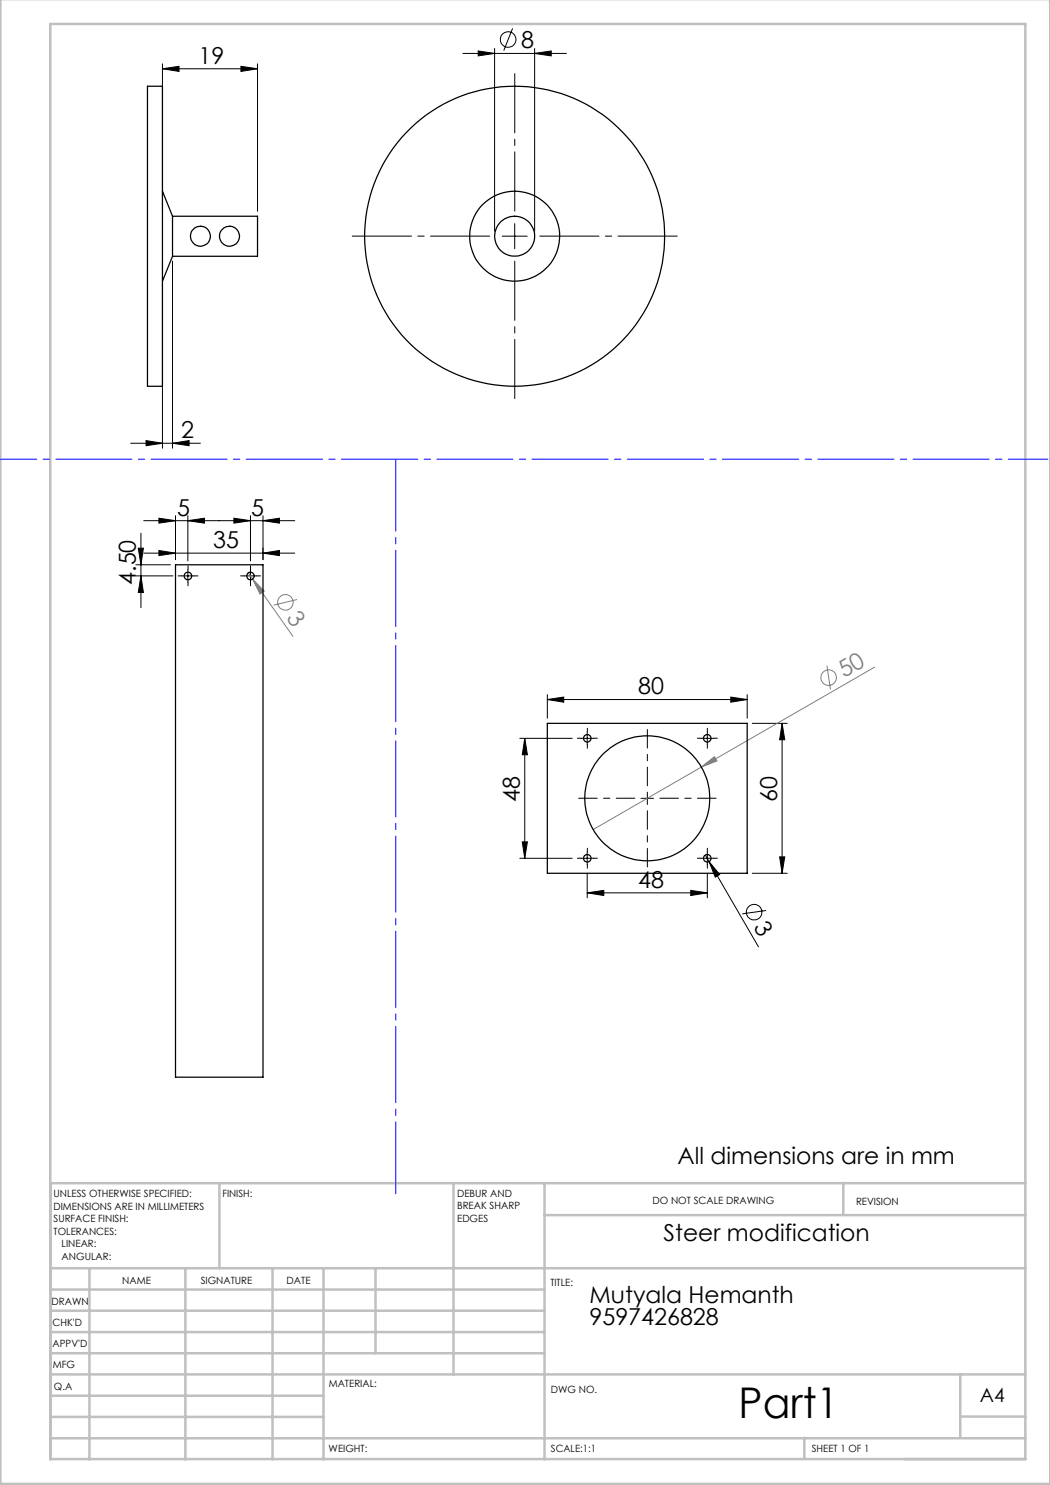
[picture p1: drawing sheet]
<svg xmlns="http://www.w3.org/2000/svg" width="210mm" height="297mm" viewBox="0 0 210 297" stroke-linecap="round" stroke-linejoin="round" font-family="sans-serif">
<g fill="none" stroke="#000" stroke-width=".2">
<path d="M32.5 13.8l3.3-.5v1zM32.5 12.8v29.5M32.5 13.8h19M48.2 13.3l3.3 .5-3.3 .5zM51.5 12.8v29.5M92.6 10.7h20.7M95.6 10.2l3.3 .5-3.3 .5zM98.9 9.7v36.5M102.5 5.7l-1.7 4.4M106.9 10.7l3.3-.5v1zM106.9 9.7v36.5M32.5 52.2v37.4"/>
<path d="M34.5 52.2v37.4M100.4 47.2h5M102.9 44.7v5M26.1 88.6h14M29.2 88.1l3.3 .5-3.3 .5zM34.5 88.6l3.3-.5v1zM27.2 115.2h7.4M27.2 113h6.9M27.7 109.6h1l-.5 3.4zM28.2 106.6v14.9M28.2 115.2l.5 3.3h-1zM28.8 110.6h30.1"/>
<path d="M28.8 104.1h30.1M31.8 110.1l3.3 .5-3.3 .5zM31.8 103.6l3.3 .5-3.3 .5zM35.1 103.1v8.8M36.3 115.2h2.5M37.6 104.1l3.3-.5v1zM37.6 103.1v9.1M37.6 113.9v2.5M46.8 103.6l3.3 .5-3.3 .5zM48.8 115.2h2.5M50.1 103.1v9.1M50.1 113.9v2.5"/>
<path d="M52.6 110.6l3.3-.5v1zM52.6 104.1l3.3-.5v1zM52.6 103.1v8.8M109.5 139.9l3.2-.5v1zM109.5 138.9v4.7M109.5 139.9h39.9M146.2 139.4l3.2 .5-3.2 .5zM149.4 138.9v4.7M104 147.7h10.4M105 147.7v24M105 147.7l.5 3.3h-1zM116.2 147.7h2.5"/>
<path d="M117.4 146.4v2.5M128.2 159.7h2.5M129.5 158.4v2.5M140.2 147.7h2.5M141.5 146.4v2.5M150.5 144.7h6.9M156.4 144.7l.6 3.3h-1.1zM156.4 144.7v30M104 171.7h10.4M104.5 168.4h1l-.5 3.3zM116.2 171.7h2.5M117.4 178.6l3.4-.5v1z"/>
<path d="M117.4 170.4v2.5M117.4 174.7v4.9M117.4 178.6h24.1M138.1 178.1l3.4 .5-3.4 .5zM140.2 171.7h2.5M141.1 171l.7 1.3M141.5 174.7v4.9M141.5 170.4v2.5M141.8 172.3l2.1 2.6-.8 .5zM141.8 172.3l9.9 17.1M150.5 174.7h6.9M155.9 171.4h1.1l-.6 3.3z"/>
<path d="M153.2 182.1l-4.8 .7"/>
<circle cx="101.6" cy="7.9" r="1.56"/>
<circle cx="150.8" cy="182.4" r="1.56"/>
</g>
<g fill="none" stroke="#808080" stroke-width=".2">
<path d="M49.7 114.6l.8 1.2M50.5 115.8l2.3 2.4-.8 .6zM50.5 115.8l8.1 11.5M59.4 119.9l-4.6 1.1M165.4 133.1l.7 4.8M174.9 133.4l-34.6 20M140.3 153.4l2.6-2.1 .5 .9zM140.3 153.4l-21.7 12.5"/>
<circle cx="57.1" cy="120.5" r="1.55"/>
<circle cx="165.7" cy="135.5" r="1.56"/>
</g>
<path d="M98 47.2h-27.5M103 42.2v-27.5M103 52.2v27.5M108 47.2h27.5" fill="none" stroke="#000" stroke-width=".2" stroke-dasharray="15.2 1.3 1.3 1.3" stroke-dashoffset="3.4"/>
<path d="M127 159.6h-11.3M129.5 157.1v-11.2M132 159.6h11.2M129.5 162.1v11.3" fill="none" stroke="#000" stroke-width=".2" stroke-dasharray="15.2 1.3 1.3 1.3" stroke-dashoffset="11.5"/>
<g fill="none" stroke="#000" stroke-width=".2" stroke-dasharray="15.2 1.3 1.3 1.3">
<path d="M36.4 115.2h-.8M37.6 113.9v-.7M37.6 116.4v.8M38.9 115.2h.7M48.9 115.2h-.8M50.1 113.9v-.7M50.1 116.4v.8M51.4 115.2h.7M116.2 147.6h-.7M117.5 146.4v-.8M117.5 148.9v.7M118.7 147.6h.8"/>
<path d="M140.2 147.6h-.7M141.5 146.4v-.8M141.5 148.9v.7M142.7 147.6h.8M116.2 171.6h-.7M117.5 170.4v-.8M117.5 172.9v.7M118.7 171.6h.8M140.2 171.6h-.7M141.5 170.4v-.8M141.5 172.9v.7M142.7 171.6h.8"/>
</g>
<g fill="none" stroke="#c0c0c0" stroke-width=".5">
<path d="M.1 -.1v296.9h209.9v-296.9M10.1 4.8h195v287h-195zM43.9 236.6v17M90.7 236.6v38.3M108.9 236.6v55.3M168.7 236.6v6.3M205.1 236.6h-195v55.3M10.1 253.6h195M10.1 257.9h98.8M17.9 253.6v38.3M37.1 253.6v38.3M54.5 253.6v38.3"/>
<path d="M64.7 253.6v38.3M75.1 253.6v17M108.9 243h96.2M10.1 270.6h98.8M10.1 266.4h98.8M10.1 262.1h98.8M10.1 279.1h54.6M10.1 274.9h195M192.1 274.8v12.7M10.1 287.7h195M10.1 283.4h54.6M160.9 287.5v4.3"/>
<path d="M192.1 283.3h13"/>
</g>
<path d="M-.1 91.8h209.7" fill="none" stroke="#00f" stroke-width=".2" stroke-dasharray="15.2 1.3 1.3 1.3" stroke-dashoffset="7.3"/>
<path d="M79.2 91.8v147" fill="none" stroke="#00f" stroke-width=".2" stroke-dasharray="15.2 1.3 1.3 1.3" stroke-dashoffset=".8"/>
<g fill="#000">
<path d="M141.8 172.3l2.1 2.6-.8 .5z"/>
<path d="M32.5 13.8l3.3-.5v1zM48.2 13.3l3.3 .5-3.3 .5zM31.8 110.1l3.3 .5-3.3 .5zM52.6 110.6l3.3-.5v1zM109.5 139.9l3.2-.5v1zM146.2 139.4l3.2 .5-3.2 .5zM117.4 178.6l3.4-.5v1zM138.1 178.1l3.4 .5-3.4 .5z"/>
<path d="M34.5 88.6l3.3-.5v1zM29.2 88.1l3.3 .5-3.3 .5zM106.9 10.7l3.3-.5v1zM95.6 10.2l3.3 .5-3.3 .5z"/>
<path d="M28.2 115.2l.5 3.3h-1zM27.7 109.6h1l-.5 3.4zM104.5 168.4h1l-.5 3.3zM105 147.7l.5 3.3h-1z"/>
<path d="M37.6 104.1l3.3-.5v1zM31.8 103.6l3.3 .5-3.3 .5z"/>
<path d="M46.8 103.6l3.3 .5-3.3 .5zM52.6 104.1l3.3-.5v1z"/>
<path d="M155.9 171.4h1.1l-.6 3.3zM156.4 144.7l.6 3.3h-1.1z"/>
</g>
<g fill="#808080">
<path d="M140.3 153.4l2.6-2.1 .5 .9z"/>
<path d="M50.5 115.8l2.3 2.4-.8 .6z"/>
</g>
<g fill="none" stroke="#000" stroke-width=".25">
<path d="M29.5 17.2h3v60.1h-3zM32.5 38.2l2 5M34.5 43.2v8.1M34.5 43.2h17v8.1h-17M34.5 51.3l-2 4.9M35.1 113h17.5v102.4h-17.5zM109.5 144.7h39.9v30h-39.9z"/>
<circle cx="40.1" cy="47.2" r="1.99"/>
<circle cx="45.9" cy="47.3" r="2"/>
<circle cx="102.9" cy="47.2" r="9"/>
<circle cx="102.9" cy="47.2" r="30"/>
<circle cx="102.9" cy="47.2" r="4"/>
<circle cx="37.6" cy="115.2" r=".76"/>
<circle cx="50.1" cy="115.2" r=".76"/>
<circle cx="117.5" cy="147.7" r=".74"/>
<circle cx="129.5" cy="159.7" r="12.5"/>
<circle cx="141.4" cy="147.7" r=".74"/>
<circle cx="117.5" cy="171.7" r=".74"/>
<circle cx="141.4" cy="171.7" r=".74"/>
</g>
<text font-size="8.5" x="147.7" y="283.5">Part1</text>
<g font-size="4.7">
<text x="104.2" y="9.6">8</text>
<text x="39.7" y="12.7">19</text>
<text x="36.2" y="87.6">2</text>
<text x="35.4" y="103.1">5</text>
<text x="50.2" y="103.1">5</text>
<text x="42.7" y="109.6">35</text>
<text x="27.2" y="117" transform="rotate(-90 27.2 117)">4.50</text>
<text x="127.6" y="138.9">80</text>
<text x="104" y="160.4" transform="rotate(-90 104 160.4)">48</text>
<text x="155.4" y="160.4" transform="rotate(-90 155.4 160.4)">60</text>
<text x="127.6" y="177.5">48</text>
<text x="150.6" y="185.5" transform="rotate(60 150.6 185.5)">3</text>
<text x="135.5" y="232.9">All dimensions are in mm</text>
<text x="132.7" y="248.3">Steer modification</text>
<text x="117.9" y="260.6">Mutyala Hemanth</text>
<text x="117.9" y="265.1">9597426828</text>
</g>
<g font-size="4.7" fill="#808080">
<text x="57.2" y="123.5" transform="rotate(55 57.2 123.5)">3</text>
<text x="168.8" y="135.7" transform="rotate(-30 168.8 135.7)">50</text>
</g>
<text font-size="3.9" x="196" y="280.4">A4</text>
<g font-size="2">
<text x="10.7" y="239.5">UNLESS OTHERWISE SPECIFIED:</text>
<text x="44.5" y="239.5">FINISH:</text>
<text x="91.4" y="239.4">DEBUR AND</text>
<text x="10.7" y="242">DIMENSIONS ARE IN MILLIMETERS</text>
<text x="10.7" y="244.5">SURFACE FINISH:</text>
<text x="91.4" y="241.9">BREAK SHARP</text>
<text x="91.4" y="244.4">EDGES</text>
<text x="130.5" y="240.8">DO NOT SCALE DRAWING</text>
<text x="171.2" y="241">REVISION</text>
<text x="10.7" y="247">TOLERANCES:</text>
<text x="12.3" y="249.5">LINEAR:</text>
<text x="12.3" y="252">ANGULAR:</text>
<text x="24.4" y="256.9">NAME</text>
<text x="40.1" y="256.8">SIGNATURE</text>
<text x="57.3" y="256.8">DATE</text>
<text x="110.1" y="257.1">TITLE:</text>
<text x="10.3" y="260.9">DRAWN</text>
<text x="10.5" y="269.3">APPV'D</text>
<text x="10.5" y="265.2">CHK'D</text>
<text x="10.6" y="273.6">MFG</text>
<text x="10.8" y="278">Q.A</text>
<text x="65.8" y="277.4">MATERIAL:</text>
<text x="110.2" y="278.5">DWG NO.</text>
<text x="65.7" y="290.4">WEIGHT:</text>
<text x="110.2" y="290.5">SCALE:1:1</text>
<text x="162.4" y="290.4">SHEET 1 OF 1</text>
</g>
</svg>
